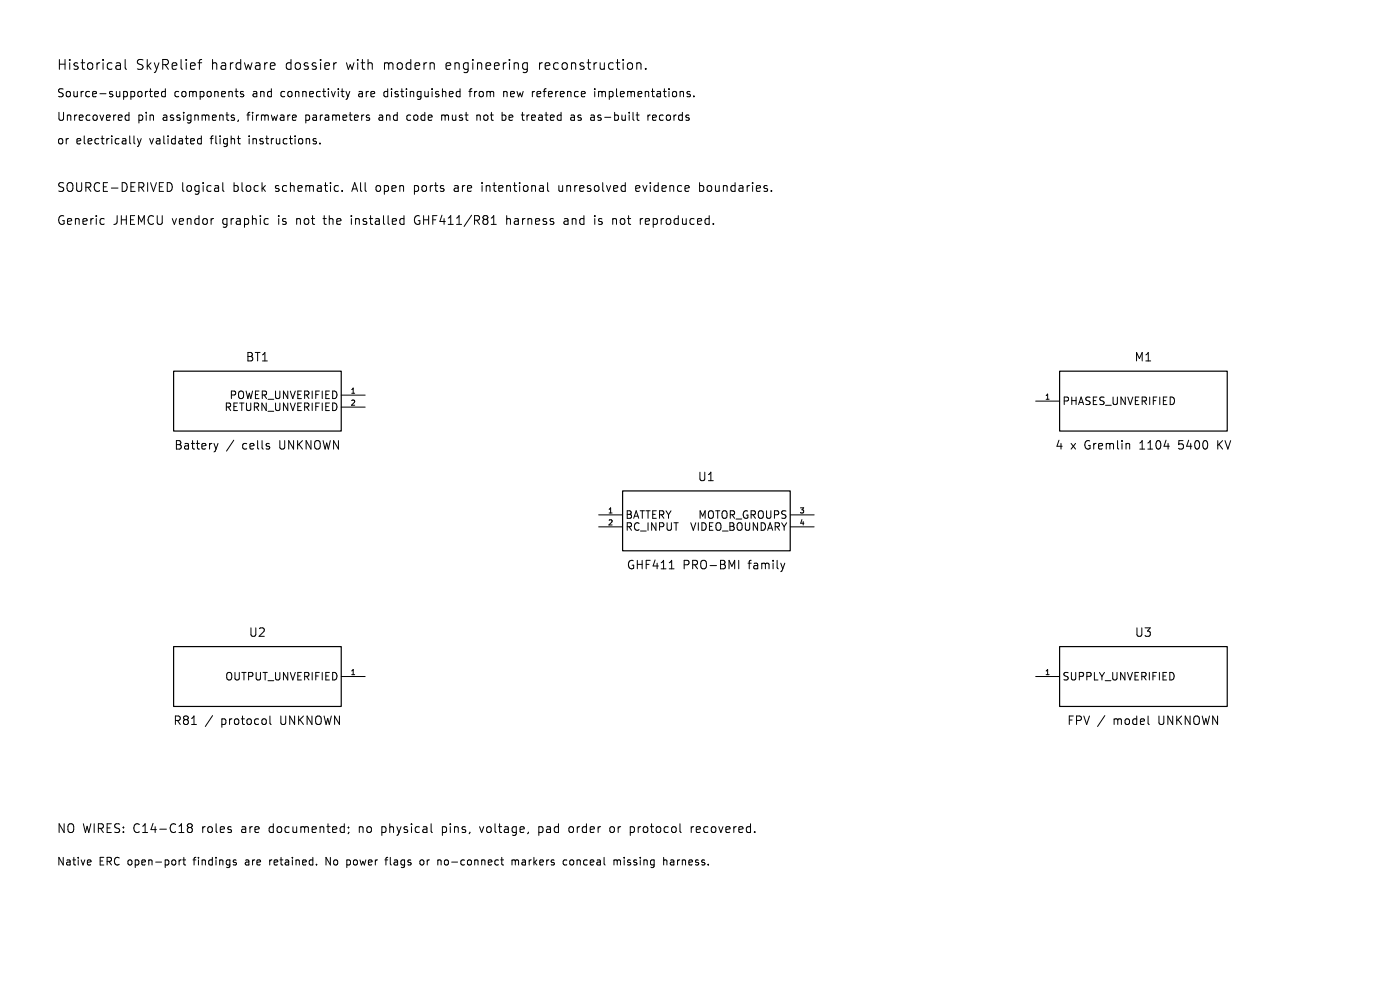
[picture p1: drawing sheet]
<svg xmlns="http://www.w3.org/2000/svg" width="297mm" height="210mm" viewBox="0 0 297 210" stroke-linecap="round" stroke-linejoin="round" font-family="sans-serif">
<path d="M36.8 78.7h35.6v12.7h-35.6zM224.8 78.7h35.5v12.7h-35.5zM132.1 104.1h35.5v12.7h-35.5zM36.8 137.2h35.6v12.7h-35.6zM224.8 137.2h35.5v12.7h-35.5z" fill="none" stroke="#000" stroke-width=".25"/>
<g fill="none" stroke="#000" stroke-width=".21">
<path d="M24.7 13.4h.8l.1 1.3M24.7 14.6h.9M25.6 13.8l-.9 .2M26.6 12.6v1.8l.3 .3M31.7 19.4h.6M31.9 18.8v1.5l.4 .2M32.8 20l.8-.2-.1-.3-.5-.1-.2 .2 .1 .8h.6M35.1 19.5l-.5-.1-.3 .3 .1 .7h.7M35.1 18.8v1.7M42 13.3h.8M42.8 12.6l-.4 .1-.1 .2v1.8M49.9 19.4h.6"/>
<path d="M51.6 19.5l-.4-.1-.2 .2 .1 .3 .5 .1v.4h-.6M57.4 13.4l.6-.1 .2 .1 .1 .4-1 .2M57.4 14.6h.8M70.8 13.3v1.4M71.4 13.3l-.4 .1-.2 .3M72.3 19.4h.7M73.4 19.4l.4 1.1M74.2 19.4l-.4 1.1M91.8 13.3l.3 .3v1.1M97.6 19.5l-.5-.1-.3 .3 .1 .7h.7M97.6 18.8v1.7M111.9 13.4l-.6-.1-.4 .4v.6l.2 .3h.8"/>
<path d="M111.9 13.3v1.7a.57 .57 0 0 1-.9 .3M124.1 19.5v.3l-.8 .2M134 13.4l.2 .3v.6l-.2 .3M135.1 13.5a.52 .52 0 0 1 .9 .1v1.1M135.1 13.3v1.4M137 14.5v.2M146.4 19.5l-.4-.1-.3 .2 .1 .3 .6 .1v.4h-.7M27.4 24.5l-.5-.1-.3 .3 .1 .7h.7M27.4 23.8v1.7M28.4 28.8v1.5l.3 .2M29.1 29.4l.5 1.1M29.6 30.5l-.5 .6"/>
<path d="M30 29.4l-.4 1.1M36.2 38.8l.3 .7v.7l-.3 .3M42.7 28.8v1.7M42.7 29.5l-.5-.1-.3 .3 .2 .7h.6M46.3 39.5l.1 1.1M46.4 39.8l-.2 .1M47.3 38.7v1.6l.2 .3M49.7 24.5l-.4-.1-.3 .2 .1 .3 .6 .1v.4h-.7M50.3 29.4h.7M50.3 20.5h.2M50.6 25.4l-.2 .4M50.6 28.8v1.5l.4 .2"/>
<path d="M55.8 39.9l.5 .7M56.3 39.4l-.7 .7M62.3 24.4l.5 .1v.3l-.8 .2M62.8 25.4l-.5 .1M67.1 29.5l-.4-.1-.3 .2 .1 .3 .6 .1v.4h-.7M67.9 30.4v.1M71.3 39.4l.5 .1M72.7 20.4l.3 .1M73.8 20.5l-.4 .6M78.4 24.5l-.5-.1-.2 .2 .1 .3 .6 .1v.4h-.7M110.6 24.4h.6M114.7 39.4h.3l.3 .2v1"/>
<path d="M115.3 39.8l-.6 .1M116.2 38.7v1.6l.2 .3M121.3 24.4l-.2 .1M121.3 24.9a.33 .33 0 0 0-.3 .3 .33 .33 0 0 0 .3 .3M125.5 24.4l-.1 .1M125.5 24.9a.33 .33 0 0 0-.2 .3 .33 .33 0 0 0 .2 .3M132.1 39.4l.5 .1M132.6 38.7v1.9M134.9 24.4h.7M135.2 23.8v1.5l.4 .2M137.5 24.4v1.1M137.9 24.4l-.3 .1-.1 .2"/>
<path d="M147.2 20.4v.1M21.9 46.4l.2 .1M22.1 47.5l-.2 .1M45.1 46.4h.2M46.4 40.5l-.2 .1M56.4 46.4l.5 .1M56.9 47.5l-.5 .1M71.8 40.5l-.5 .1M72.6 40.4v.2M84.8 47.2l.4 .4 .5-.1M85.7 46.5l-.5-.1-.4 .3M85.7 45.7v1.9"/>
<path d="M104.2 47.6h1.1M104.2 46.3l.5-.6v1.9M115.3 40.5l-.6 .1M132.6 40.5l-.5 .1M151.3 47.4v.2M163.6 40.4v.2M45.4 94.1l.4 1.2M45.8 95.3l-.1 .4M46.3 94.1l-.5 1.2M49.6 93.4l-1.5 2.3M57 94.7l.2 .2-.2 .4M57 94.1l.1 .1"/>
<path d="M72.4 83.8h5.1M72.4 86.4h5.1M219.7 85.1h5.1M239.4 94.1l.3 .2v1M127 109.2h5.1M127 111.8h5.1M156.7 118.9v1.8M165.6 119.5l.5 1.2M166.5 119.5l-.4 1.2M167.6 109.2h5.1M167.6 111.8h5.1M142 120.7h1"/>
<path d="M166.1 120.7l-.2 .4M45.1 151.8l-1.5 2.3M56.4 152.7v.8M57.3 151.9v1.5l.2 .3M72.4 143.5h5.1M219.7 143.5h5.1M234.4 151.8l-1.6 2.3M243.6 153.4l.2 .3M40.1 175.5l-.4-.3 .4-.5h.3l.4 .4-.4 .4M40.1 175.5l-.4 .4 .1 .5 .3 .2 .5-.1 .2-.3-.1-.5-.3-.2M40.1 175.5h.3M72.5 175.4l.5 .1"/>
<path d="M73 176.5l-.5 .1M73 174.7v1.9M73.9 175.5v.1M74 176.5l-.2 .4M91.5 174.7v1.6l.2 .3M112.1 176.5l-.2 .4M144.2 174.7v1.6l.3 .3M19.1 182.4l.2 .4-.8 .2M19.2 183.4l-.1 .1M38 182.4v1.1M38.5 182.4l-.4 .1-.1 .2M38.8 182.4h.6"/>
<path d="M39 181.9v1.4l.4 .2M49.5 182.5h.6M49.5 182.9l.6 .1 .1 .3-.3 .2-.4-.1M67.1 183.3v.2M81.6 182.4h.7M89.2 182.6v.7M92.9 182.4v1.1M93.1 182.4l-.2 .2M105.6 182.4l.1 .1M105.7 183.4l-.1 .1M106.2 182.4h.6M106.4 181.9v1.4l.4 .2"/>
<path d="M108.6 182.4v1.1M109.1 182.4l-.5 .2M120.1 182.4h-.3l-.3 .3v.6l.6 .2M130.2 182.4v1.1M130.9 182.5l-.4-.1-.3 .2M140.8 182.6l.2-.2 .4 .1 .1 1M140.8 181.9v1.6"/>
</g>
<g font-size="2.9">
<text x="12" y="15">Historical</text>
<text x="28.7" y="15">SkyRelief</text>
<text x="44.6" y="15">hardware</text>
<text x="60.4" y="15">dossier</text>
<text x="73.3" y="15">with</text>
<text x="81.2" y="15">modern</text>
<text x="94.4" y="15">engineering</text>
<text x="114.1" y="15">reconstruction.</text>
</g>
<g font-size="2.6">
<text x="12" y="40.9">SOURCE-DERIVED</text>
<text x="38.3" y="40.9">logical</text>
<text x="49.3" y="40.9">block</text>
<text x="58.2" y="40.9">schematic.</text>
<text x="74.7" y="40.9">All</text>
<text x="79.7" y="40.9">open</text>
<text x="87.9" y="40.9">ports</text>
<text x="96.5" y="40.9">are</text>
<text x="102.4" y="40.9">intentional</text>
<text x="118.8" y="40.9">unresolved</text>
<text x="135.3" y="40.9">evidence</text>
<text x="148.8" y="40.9">boundaries.</text>
<text x="12" y="47.9">Generic</text>
<text x="23.9" y="47.9">JHEMCU vendor</text>
<text x="47.1" y="47.9">graphic</text>
<text x="58.9" y="47.9">is</text>
<text x="62.8" y="47.9">not</text>
<text x="68.8" y="47.9">the</text>
<text x="74.6" y="47.9">installed</text>
<text x="88.1" y="47.9">GHF411/R81</text>
<text x="107.7" y="47.9">harness</text>
<text x="120" y="47.9">and</text>
<text x="126.6" y="47.9">is</text>
<text x="130.5" y="47.9">not</text>
<text x="136.4" y="47.9">reproduced.</text>
<text x="12" y="176.9">NO WIRES: C14-C18</text>
<text x="42.7" y="176.9">roles</text>
<text x="51.1" y="176.9">are</text>
<text x="57.1" y="176.9">documented;</text>
<text x="76.2" y="176.9">no</text>
<text x="81.1" y="176.9">physical</text>
<text x="94" y="176.9">pins,</text>
<text x="102.1" y="176.9">voltage,</text>
<text x="114.6" y="176.9">pad</text>
<text x="121.2" y="176.9">order</text>
<text x="129.9" y="176.9">or</text>
<text x="134.3" y="176.9">protocol</text>
<text x="147.3" y="176.9">recovered.</text>
</g>
<g font-size="2.5">
<text x="52.1" y="76.9">BT1</text>
<text x="240.6" y="76.9">M1</text>
<text x="36.9" y="95.6">Battery</text>
<text x="51.3" y="95.6">cells</text>
<text x="59.2" y="95.6">UNKNOWN</text>
<text x="223.8" y="95.6">4</text>
<text x="227" y="95.6">x Gremlin</text>
<text x="241.7" y="95.6">1104</text>
<text x="250" y="95.6">5400</text>
<text x="258.4" y="95.6">KV</text>
<text x="148" y="102.3">U1</text>
<text x="132.9" y="121">GHF411</text>
<text x="144.8" y="121">PRO-BMI</text>
<text x="158.7" y="121">family</text>
<text x="52.8" y="135.3">U2</text>
<text x="240.7" y="135.3">U3</text>
<text x="36.7" y="154">R81</text>
<text x="46.8" y="154">protocol</text>
<text x="59.4" y="154">UNKNOWN</text>
<text x="226.4" y="154">FPV /</text>
<text x="236.1" y="154">model</text>
<text x="245.7" y="154">UNKNOWN</text>
</g>
<g font-size="2.4">
<text x="12" y="20.8">Source-supported</text>
<text x="36.8" y="20.8">components</text>
<text x="53.5" y="20.8">and</text>
<text x="59.5" y="20.8">connectivity</text>
<text x="76.1" y="20.8">are</text>
<text x="81.6" y="20.8">distinguished</text>
<text x="99.9" y="20.8">from</text>
<text x="107.2" y="20.8">new</text>
<text x="113.4" y="20.8">reference</text>
<text x="126.7" y="20.8">implementations.</text>
<text x="12" y="25.8">Unrecovered</text>
<text x="29.1" y="25.8">pin</text>
<text x="34.4" y="25.8">assignments,</text>
<text x="52.5" y="25.8">firmware</text>
<text x="64.8" y="25.8">parameters</text>
<text x="80.5" y="25.8">and</text>
<text x="86.6" y="25.8">code</text>
<text x="94" y="25.8">must</text>
<text x="101.6" y="25.8">not</text>
<text x="107.1" y="25.8">be</text>
<text x="111.5" y="25.8">treated</text>
<text x="121.9" y="25.8">as</text>
<text x="126.2" y="25.8">as-built</text>
<text x="138.5" y="25.8">records</text>
<text x="12" y="30.8">or</text>
<text x="16" y="30.8">electrically</text>
<text x="31.6" y="30.8">validated</text>
<text x="44.7" y="30.8">flight</text>
<text x="52.8" y="30.8">instructions.</text>
</g>
<g font-size="2.3">
<text x="12" y="183.8">Native</text>
<text x="20.9" y="183.8">ERC open-port</text>
<text x="41.1" y="183.8">findings</text>
<text x="52.1" y="183.8">are</text>
<text x="57.4" y="183.8">retained.</text>
<text x="69.5" y="183.8">No</text>
<text x="74" y="183.8">power</text>
<text x="82.4" y="183.8">flags</text>
<text x="89.9" y="183.8">or</text>
<text x="93.7" y="183.8">no-connect</text>
<text x="109.6" y="183.8">markers</text>
<text x="120.6" y="183.8">conceal</text>
<text x="131.5" y="183.8">missing</text>
<text x="142.1" y="183.8">harness.</text>
</g>
<g font-size="2.2">
<text x="47.6" y="87.4">RETURN_UNVERIFIED</text>
<text x="48.7" y="84.8">POWER_UNVERIFIED</text>
<text x="225.3" y="86.1">PHASES_UNVERIFIED</text>
<text x="132.6" y="110.2">BATTERY</text>
<text x="132.6" y="112.8">RC_INPUT</text>
<text x="146.4" y="112.8">VIDEO_BOUNDARY</text>
<text x="148.1" y="110.2">MOTOR_GROUPS</text>
<text x="47.8" y="144.5">OUTPUT_UNVERIFIED</text>
<text x="225.3" y="144.5">SUPPLY_UNVERIFIED</text>
</g>
<g font-size="1.5">
<text x="74.3" y="83.6">1</text>
<text x="74.3" y="86.1">2</text>
<text x="221.6" y="84.8">1</text>
<text x="128.9" y="109">1</text>
<text x="128.9" y="111.5">2</text>
<text x="169.5" y="109">3</text>
<text x="169.5" y="111.5">4</text>
<text x="74.3" y="143.3">1</text>
<text x="221.6" y="143.3">1</text>
</g>
</svg>
